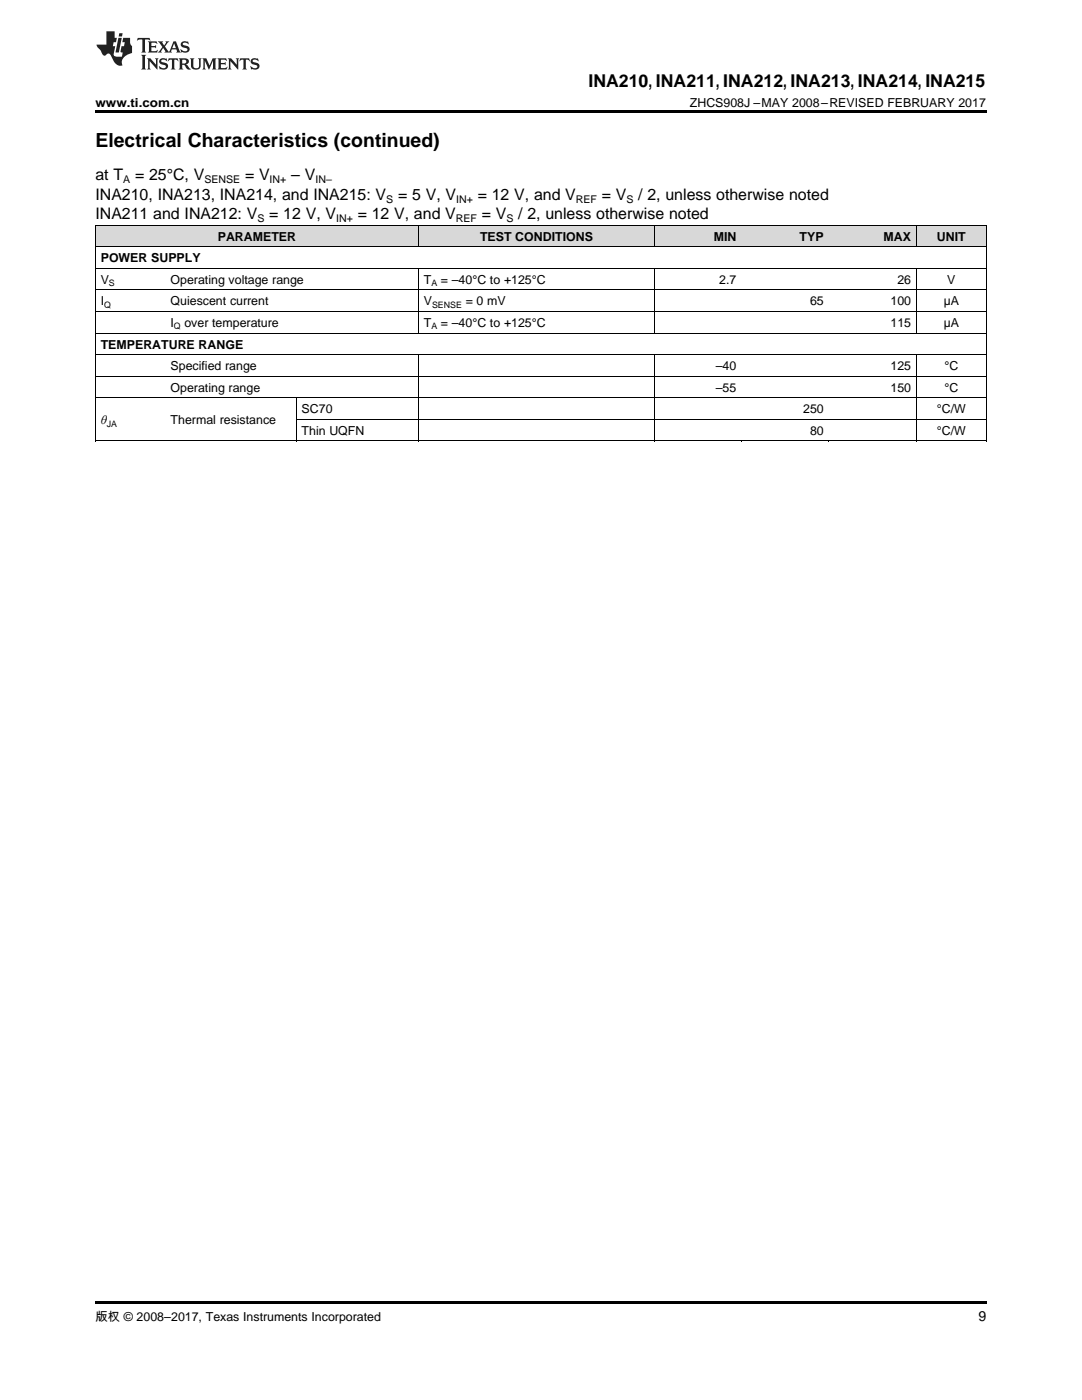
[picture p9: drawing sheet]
<svg xmlns="http://www.w3.org/2000/svg" width="216mm" height="279mm" viewBox="0 0 216 279" stroke-linecap="round" stroke-linejoin="round" font-family="sans-serif">
<g fill="#d8d8d8">
<path d="M19 45h14v4.3h-14z"/>
<path d="M33 45h26.1v4.3h-26.1z"/>
<path d="M59.1 45h24.4v4.3h-24.4z"/>
<path d="M83.5 45h47.1v4.3h-47.1z"/>
<path d="M130.6 45h17.4v4.3h-17.4z"/>
<path d="M148 45h17.5v4.3h-17.5z"/>
<path d="M165.5 45h17.4v4.3h-17.4z"/>
<path d="M182.9 45h13.9v4.3h-13.9z"/>
</g>
<path d="M19 22h177.8v.5h-177.8zM19 88l.2 .1zM59 88l.1 .1zM83.4 88l.1 .1zM130.5 88l.1 .1zM147.9 88l.1 .1zM165.3 88l.2 .1zM182.8 88l.1 .1zM196.7 88l.1 .1zM19 259.7h177.8v.5h-177.8z" fill="#000"/>
<g fill="none" stroke="#000" stroke-width=".2">
<path d="M19 57.9h177.8M19 53.6h177.8M19 49.3h177.8M19 45h177.8M19.1 45v43.1M83.5 45v4.3M83.5 53.6v12.9M130.5 45v4.3M130.5 53.6v12.9M182.8 45v4.3M182.8 53.6v12.9M196.8 45v43.1"/>
<path d="M19 79.4h177.8M19 75.1h177.8M19 70.8h177.8M19 66.5h177.8M19 62.2h177.8M59.1 79.4v8.7M83.5 70.8v17.3M130.5 70.8v17.3M182.8 70.8v17.3M19 88h177.8M59.1 83.7h137.7"/>
</g>
<g fill="#231f20">
<path d="M27.5 7.6l-.1 .5 .4-.2h.6v.1v2.1l-.2 .4h1l-.3-.4v-2.1l.1-.1h.5l.5 .2-.2-.5zM29.5 8.3l.2 .3v1.5l-.2 .4h1.8l.2-.6a1.04 1.04 0 0 1-1.3 .2v-.7h.6l.3 .2v-.6l-.3 .2h-.6v-.6l.8-.1 .4 .3-.2-.5zM31.5 8.3l.9 1.1-.9 1.1h.8l-.2-.2 .5-.7 .4 .7-.2 .2h1.5l-.1-.2 .1-.4h.9l.1 .4-.2 .2h1l-.3-.3-.7-1.9h-.5l-.9 2-.8-1 .9-1h-.8l.1 .3-.3 .5-.4-.6 .2-.2zM34.7 8.6l.4 1h-.7zM36.3 8.4a.63 .63 0 0 0-.2 .7 .63 .63 0 0 0 .6 .4l.6 .2 .1 .2a.75 .75 0 0 1-.7 .4 .75 .75 0 0 1-.6-.5l.1 .7 .1-.1a1.11 1.11 0 0 0 1.5-.6 1.13 1.13 0 0 0-1.2-.8l-.1-.4a1.04 1.04 0 0 1 1.2 .2l-.2-.5-.1 .1-.5-.2zM28.2 10.9l.2 .4v2.2l-.2 .4h1l-.3-.4v-2.2l.3-.4zM29.3 11.6l.3 .4v1.5l-.3 .4h.8l-.2-.4v-1.3l1.5 1.7v-1.9l.2-.4h-.7l.2 .4v.9l-1.1-1.3zM32 11.8a.62 .62 0 0 0-.2 .7 .62 .62 0 0 0 .6 .4l.6 .1 .1 .3a.76 .76 0 0 1-.7 .3 .76 .76 0 0 1-.6-.4l.1 .7 .1-.1a1.11 1.11 0 0 0 1.5-.6 1.13 1.13 0 0 0-1.2-.8l-.1-.4a1.04 1.04 0 0 1 1.2 .2l-.2-.6-.1 .1-.5-.1zM33.7 11.6l-.2 .6a.61 .61 0 0 1 .8-.3v1.6l-.2 .4h.9l-.2-.4v-1.6a.63 .63 0 0 1 .8 .3l-.2-.6zM35.6 11.6l.3 .4v1.5l-.3 .4h1l-.2-.2v-.8l.5 .2a.76 .76 0 0 0 1.2 .7l-1-1a.58 .58 0 0 0 .6-.5 .58 .58 0 0 0-.5-.6zM36.4 11.9h.1a.45 .45 0 0 1 .5 .1 .45 .45 0 0 1 .1 .5l-.7 .2zM37.9 11.6l.2 .2a2.17 2.17 0 0 0 .3 1.9 .99 .99 0 0 0 1.6-.6v-1.1l.2-.4h-.7l.2 .2a1.92 1.92 0 0 1-.2 1.8 .6 .6 0 0 1-.9-.5v-1.1l.2-.4zM40.4 11.6l.2 .4v1.5l-.2 .4h.7l-.2-.4v-1.4l.8 1.8 .8-1.8v1.4l-.2 .4h.9l-.2-.4v-1.5l.2-.4h-.8l-.6 1.5-.6-1.5zM43.4 11.6l.2 .4v1.5l-.2 .4h1.8l.2-.6a1.04 1.04 0 0 1-1.3 .1v-.6h.5l.4 .2v-.6l-.4 .2h-.5v-.7h.8l.3 .3-.1-.6zM45.5 11.6l.2 .4v1.5l-.2 .4h.7l-.2-.4v-1.3l1.5 1.7v-1.9l.2-.4h-.7l.2 .4v.9l-1.1-1.3zM47.9 11.6l-.1 .6a.61 .61 0 0 1 .8-.3v1.6l-.3 .4h1l-.3-.4 .1-1.6a.63 .63 0 0 1 .7 .3l-.1-.6zM50.2 11.8a.62 .62 0 0 0-.2 .7 .62 .62 0 0 0 .6 .4l.6 .1 .2 .3a.76 .76 0 0 1-.8 .3 .76 .76 0 0 1-.6-.4l.1 .7 .2-.1a1.11 1.11 0 0 0 1.5-.6 1.13 1.13 0 0 0-1.3-.8l-.1-.4a1.04 1.04 0 0 1 1.2 .2l-.1-.6-.2 .1-.5-.1z"/>
<path d="M21.2 6.3v2.6h-1.9l.1 .4 .7 .9a.91 .91 0 0 0 1 .8 .56 .56 0 0 1 .5-.3 .56 .56 0 0 1 .5 .3l.4 .8a1.53 1.53 0 0 0 1.9 1.2 1.54 1.54 0 0 1 1-2.1l.9-.3v-1.4a1.52 1.52 0 0 1-.3-1.6h-1.4l-.2 .8h.5l-.2 .8h-.4l-.2 1v.2l.4 .1-.2 .8a1.93 1.93 0 0 1-1.6-.3l.3-1.8h-.5l.2-.8h.4l.2-.8h-.4v-1.3zM23.6 7.6l-.6 2.9h.7l.6-2.9zM23.8 6.6l-.1 .7h.6l.2-.7z"/>
</g>
<text font-size="3.9" x="19" y="29.3">Electrical Characteristics (continued)</text>
<text font-size="3.5" x="117.4" y="17.3">INA210, INA211, INA212, INA213, INA214, INA215</text>
<g font-size="3.2">
<text x="19" y="36">at T</text>
<text x="27" y="36">= 25°C, V</text>
<text x="48.9" y="36">= V</text>
<text x="58.1" y="36">– V</text>
<text x="19" y="39.9">INA210, INA213, INA214, and INA215: V</text>
<text x="79.4" y="39.9">= 5 V, V</text>
<text x="95.3" y="39.9">= 12 V, and V</text>
<text x="120.1" y="39.9">= V</text>
<text x="127.4" y="39.9">/ 2, unless otherwise noted</text>
<text x="19" y="43.7">INA211 and INA212: V</text>
<text x="53.7" y="43.7">= 12 V, V</text>
<text x="71.4" y="43.7">= 12 V, and V</text>
<text x="96.1" y="43.7">= V</text>
<text x="103.4" y="43.7">/ 2, unless otherwise noted</text>
</g>
<text font-size="2.8" x="195.3" y="263.6">9</text>
<g font-size="2.5">
<text x="19" y="21.4">www.ti.com.cn</text>
<text x="137.7" y="21.4">ZHCS908J –MAY 2008–REVISED FEBRUARY 2017</text>
<text x="20.1" y="52.4">POWER SUPPLY</text>
<text x="43.5" y="48">PARAMETER</text>
<text x="95.8" y="48">TEST CONDITIONS</text>
<text x="142.4" y="48">MIN</text>
<text x="159.6" y="48">TYP</text>
<text x="176.3" y="48">MAX</text>
<text x="186.9" y="48">UNIT</text>
<text x="20.1" y="56.7">V</text>
<text x="34" y="56.7">Operating voltage range</text>
<text x="84.6" y="56.7">T</text>
<text x="88" y="56.7">= –40°C to +125°C</text>
<text x="143.5" y="56.7">2.7</text>
<text x="179.1" y="56.7">26</text>
<text x="189" y="56.7">V</text>
<text x="20.1" y="61">I</text>
<text x="34" y="61">Quiescent current</text>
<text x="34" y="65.3">I</text>
<text x="36.8" y="65.3">over temperature</text>
<text x="84.6" y="61">V</text>
<text x="84.6" y="65.3">T</text>
<text x="88" y="65.3">= –40°C to +125°C</text>
<text x="92.9" y="61">= 0 mV</text>
<text x="161.6" y="61">65</text>
<text x="177.7" y="61">100</text>
<text x="177.7" y="65.3">115</text>
<text x="188.3" y="61">µA</text>
<text x="188.3" y="65.3">µA</text>
<text x="20.1" y="69.6">TEMPERATURE RANGE</text>
<text x="34" y="73.9">Specified range</text>
<text x="142.8" y="73.9">–40</text>
<text x="177.7" y="73.9">125</text>
<text x="188.5" y="73.9">°C</text>
<text x="34" y="78.2">Operating range</text>
<text x="60.2" y="82.5">SC70</text>
<text x="142.8" y="78.2">–55</text>
<text x="160.3" y="82.5">250</text>
<text x="177.7" y="78.2">150</text>
<text x="186.9" y="82.5">°C/W</text>
<text x="188.5" y="78.2">°C</text>
<text x="20.1" y="84.6">θ</text>
<text x="34" y="84.6">Thermal resistance</text>
<text x="60.2" y="86.8">Thin UQFN</text>
<text x="161.6" y="86.8">80</text>
<text x="186.9" y="86.8">°C/W</text>
<text x="19" y="263.6">版权 © 2008–2017, Texas Instruments Incorporated</text>
</g>
<g font-size="2.1">
<text x="24.6" y="36.6">A</text>
<text x="40.8" y="36.6">SENSE</text>
<text x="53.8" y="36.6">IN+</text>
<text x="62.9" y="36.6">IN–</text>
<text x="77.1" y="40.5">S</text>
<text x="91" y="40.5">IN+</text>
<text x="114.9" y="40.5">REF</text>
<text x="125" y="40.5">S</text>
<text x="51.4" y="44.4">S</text>
<text x="67.1" y="44.4">IN+</text>
<text x="91" y="44.4">REF</text>
<text x="101" y="44.4">S</text>
</g>
<g font-size="1.8">
<text x="21.7" y="57.2">S</text>
<text x="86.1" y="57.2">A</text>
<text x="20.8" y="61.5">Q</text>
<text x="34.7" y="65.8">Q</text>
<text x="86.1" y="65.8">A</text>
<text x="86.2" y="61.5">SENSE</text>
<text x="21.3" y="85.1">JA</text>
</g>
</svg>
